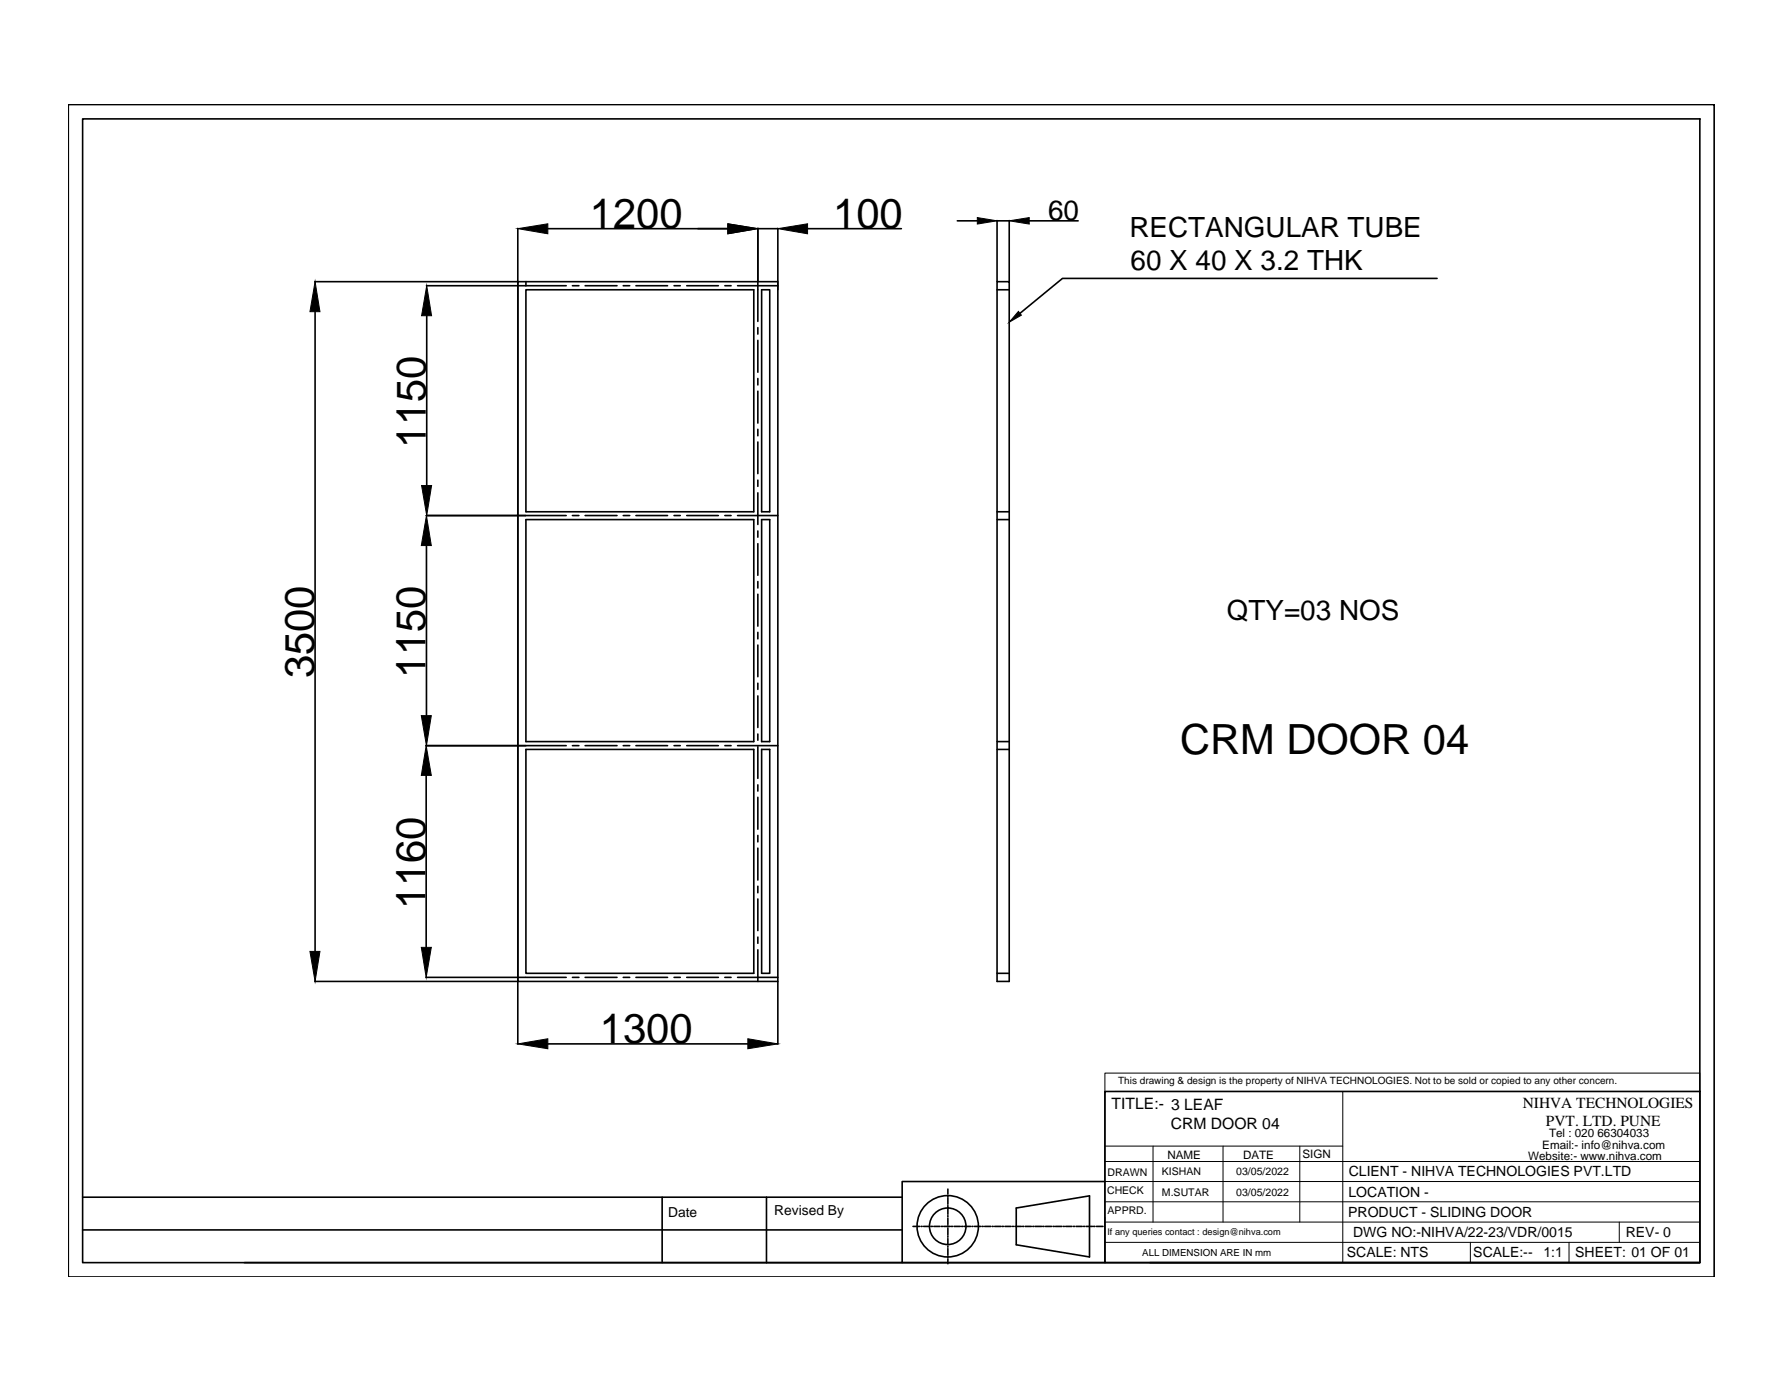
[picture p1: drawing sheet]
<svg xmlns="http://www.w3.org/2000/svg" width="279mm" height="216mm" viewBox="0 0 279 216" stroke-linecap="round" stroke-linejoin="round" font-family="sans-serif">
<!-- layer: 0 -->
<g fill="none" stroke="#000" stroke-width=".25">
<path d="M10.7 16.4h257.8v183.5h-257.8zM12.9 18.6h253.3v179.1h-253.3zM81.1 35.8v127.7M85.8 35.8h28.2M118.7 35.8v9.5M118.7 35.8h3.1M121.8 35.8v9.5M126.5 35.8h14.7M149.9 34.6h3.2M156.2 34.5v9.6M156.2 34.6h1.9M158.1 34.5v9.6"/>
<path d="M161.2 34.6h7.7M49.3 44.1h31.8M49.3 48.8v100.2M66.8 44.7h15.5M66.8 49.4v26.6M81.1 44.1h40.7v109.6h-40.7zM82.4 45.4h35.7v34.7h-35.7zM82.4 44.1v.6h6.3M89.6 44.7h1.1M91.6 44.7h5M97.6 44.7h1M99.6 44.7h4.9"/>
<path d="M105.6 44.7h.9M107.6 44.7h4.9M113.5 44.7h1M115.5 44.7h6.3M118.7 45.4v4.9M118.7 51.3v1M118.7 53.3v5M118.7 59.3v1M119.3 45.4h1.3v34.7h-1.3zM156.2 44.1h1.9v109.6h-1.9zM156.2 45.4h1.9M225.1 43.6h-58.7l-6.6 5.5"/>
<path d="M118.7 61.2v5M118.7 67.2v1M118.7 69.2v5M118.7 75.2v.9M118.7 77.2v4.9M66.7 80.7h15.6M66.8 85.4v26.6M82.4 81.4h35.7v34.7h-35.7zM82.4 80.7h6.3M89.6 80.7h1.1M91.6 80.7h5M97.6 80.7h1"/>
<path d="M99.6 80.7h4.9M105.6 80.7h.9M107.6 80.7h4.9M113.5 80.7h1M115.5 80.7h6.3M118.7 83.1v1M118.7 85.1v5M118.7 91v1.1M118.7 93v5M118.7 99v1M119.3 81.4h1.3v34.7h-1.3zM156.2 81.4h1.9"/>
<path d="M156.2 80.1h1.9M66.7 116.7h15.6M82.4 117.3h35.7v35.1h-35.7zM82.4 116.7h6.3M89.6 116.7h1.1M91.6 116.7h5M97.6 116.7h1M99.6 116.7h4.9M105.6 116.7h.9M107.6 116.7h4.9M113.5 116.7h1M115.5 116.7h6.3"/>
<path d="M118.7 101v4.9M118.7 107v.9M118.7 109v4.9M118.7 114.9v1M118.7 116.9v5M119.3 117.3h1.3v35.1h-1.3zM156.2 117.3h1.9M156.2 116.1h1.9M66.7 121.4v26.9M118.7 122.9v1M118.7 124.8v5M118.7 130.8v1"/>
<path d="M118.7 132.8v5M118.7 138.8v1M49.3 153.7h31.8M66.7 153h15.6M82.4 153h6.3M89.6 153h1.1M91.6 153h5M97.6 153h1M99.6 153h4.9M105.6 153h.9M107.6 153h4.9M113.5 153h1"/>
<path d="M115.5 153h6.3M118.7 140.7v5M118.7 146.7v1M118.7 148.7v5M121.8 153.7v9.8M156.2 152.4h1.9M85.8 163.4h31.3M173 170.9h93.2v26.8h-93.2zM12.9 192.6h128.4M12.9 187.4h128.4M103.7 187.4v10.3M120 187.4v10.3"/>
<path d="M141.3 197.7h31.7M143 192h1M144.3 192h.1M144.6 192h1.1M145.8 192h.2M146.2 192h1M147.4 192h.2M147.8 192h1M148.4 186.2v.7M148.4 187.1v.3M148.4 187.5v1M148.4 188.8v.1"/>
<path d="M148.4 189.1v1M148.4 190.3v.2M148.4 190.7v1M148.4 191.9v.2M148.4 192.3v1M148.4 193.5v.2M148.4 193.9v1M148.4 195.1v.2M148.4 195.5v1M148.4 196.7v.2M148.4 197.1v.8M149 192h.2"/>
<path d="M149.4 192h1M150.6 192h.2M151 192h1M152.2 192h.2M152.6 192h1M153.8 192h.2M154.2 192h1M155.4 192h.2M155.8 192h1M157 192h.2M157.4 192h1M158.6 192h.1"/>
<path d="M158.9 192h1.1M159.2 189.1l11.4-1.9v9.6l-11.4-1.9zM160.1 192h.2M160.6 192h.9M161.7 192h.3M162.1 192h1M163.3 192h.2M163.7 192h1M164.9 192h.2M165.3 192h1M166.5 192h.2M166.9 192h1"/>
<path d="M168.1 192h.2M168.5 192h1M169.7 192h.2M170.1 192h1M171.3 192h.2M171.7 192h1M173 185h-31.7v12.7h-103M180.1 197.7h86.1"/>
<circle cx="148.4" cy="192" r="2.86"/>
<circle cx="148.4" cy="192" r="4.8"/>
</g>
<g fill="#000" stroke="#000" stroke-width=".16">
<path d="M81.1 35.8l4.7-.8v1.6zM114 35l4.7 .8-4.7 .8zM121.8 35.8l4.7-.8v1.6zM153.1 34.1l3.1 .5-3.1 .5zM158.1 34.6l3.1-.5v1zM49.3 44.1l.8 4.7h-1.6zM66.8 44.7l.8 4.7h-1.6zM159.5 48.8l.5 .5-1.9 1.1zM66 76h1.6l-.8 4.7zM66.8 80.7l.7 4.7h-1.5zM66 112h1.5l-.7 4.7zM66.7 116.7l.8 4.7h-1.5z"/>
<path d="M48.5 149h1.6l-.8 4.7zM66 148.3h1.5l-.8 4.7zM81.1 163.4l4.7-.8v1.6zM117.1 162.6l4.7 .8-4.7 .8z"/>
</g>
<g fill="none" stroke="#000" stroke-width=".16">
<path d="M173 168h93.2v2.9h-93.2zM173 170.9v26.8M173 179.4h37.3M174.6 170.9h91.6M180.6 179.4v11.9M191.5 179.4v11.9M203.6 179.4v11.9M210.3 170.9v26.8M173 191.3h93.2M173 188.2h93.2M173 185h93.2M173 181.8h93.2"/>
<path d="M173 194.5h93.2M230.3 194.5v3.2M245.7 194.5v3.2M253.6 191.3v3.2"/>
</g>
<g font-size="6.5">
<text x="92.4" y="35.7">1200</text>
<text x="130.5" y="35.7">100</text>
<text x="66.7" y="70.2" transform="rotate(-90 66.7 70.2)">1150</text>
<text x="49.2" y="106.2" transform="rotate(-90 49.2 106.2)">3500</text>
<text x="66.7" y="106.2" transform="rotate(-90 66.7 106.2)">1150</text>
<text x="184.8" y="118">CRM DOOR 04</text>
<text x="66.7" y="142.4" transform="rotate(-90 66.7 142.4)">1160</text>
<text x="94" y="163.3">1300</text>
</g>
<g font-size="4.4">
<text x="164.2" y="34.5">60</text>
<text x="176.9" y="37.1">RECTANGULAR TUBE</text>
<text x="177.1" y="42.3">60 X 40 X 3.2 THK</text>
<text x="192.1" y="97.1">QTY=03 NOS</text>
</g>
<g font-size="2.5">
<text x="174.1" y="173.6">TITLE:- 3 LEAF</text>
<text x="183.4" y="176.8">CRM DOOR 04</text>
</g>
<g font-size="2.4">
<text x="238.5" y="173.5">NIHVA TECHNOLOGIES</text>
<text x="242.1" y="176.2">PVT. LTD. PUNE</text>
</g>
<g font-size="2.2">
<text x="211.2" y="184.2">CLIENT - NIHVA TECHNOLOGIES PVT.LTD</text>
<text x="104.6" y="190.5">Date</text>
<text x="121.3" y="190.3">Revised By</text>
<text x="211.1" y="190.5">PRODUCT - SLIDING DOOR</text>
<text x="211.2" y="187.4">LOCATION -</text>
<text x="210.9" y="196.8">SCALE: NTS</text>
<text x="211.9" y="193.7">DWG NO:-NIHVA/22-23/VDR/0015</text>
<text x="230.7" y="196.8">SCALE:--</text>
<text x="241.7" y="196.8">1:1</text>
<text x="246.7" y="196.8">SHEET: 01 OF 01</text>
<text x="254.6" y="193.7">REV- 0</text>
</g>
<g font-size="1.8">
<text x="241.5" y="179.9">Email:- info@nihva.com</text>
<text x="242.6" y="178.1">Tel : 020 66304033</text>
<text x="182.8" y="181.4">NAME</text>
<text x="194.7" y="181.4">DATE</text>
<text x="204" y="181.3">SIGN</text>
<text x="239.3" y="181.6">Website:- www.nihva.com</text>
</g>
<g font-size="1.7">
<text x="173.5" y="184.1">DRAWN</text>
<text x="182" y="184">KISHAN</text>
<text x="193.6" y="184">03/05/2022</text>
<text x="173.4" y="186.9">CHECK</text>
<text x="173.5" y="190">APPRD.</text>
<text x="182" y="187.2">M.SUTAR</text>
<text x="193.6" y="187.2">03/05/2022</text>
</g>
<text font-size="1.6" x="175.1" y="169.8">This drawing &amp; design is the property of NIHVA TECHNOLOGIES. Not to be sold or copied to any other concern.</text>
<text font-size="1.5" x="178.9" y="196.6">ALL DIMENSION ARE IN mm</text>
<text font-size="1.4" x="173.4" y="193.3">If any queries contact : design@nihva.com</text>
</svg>
